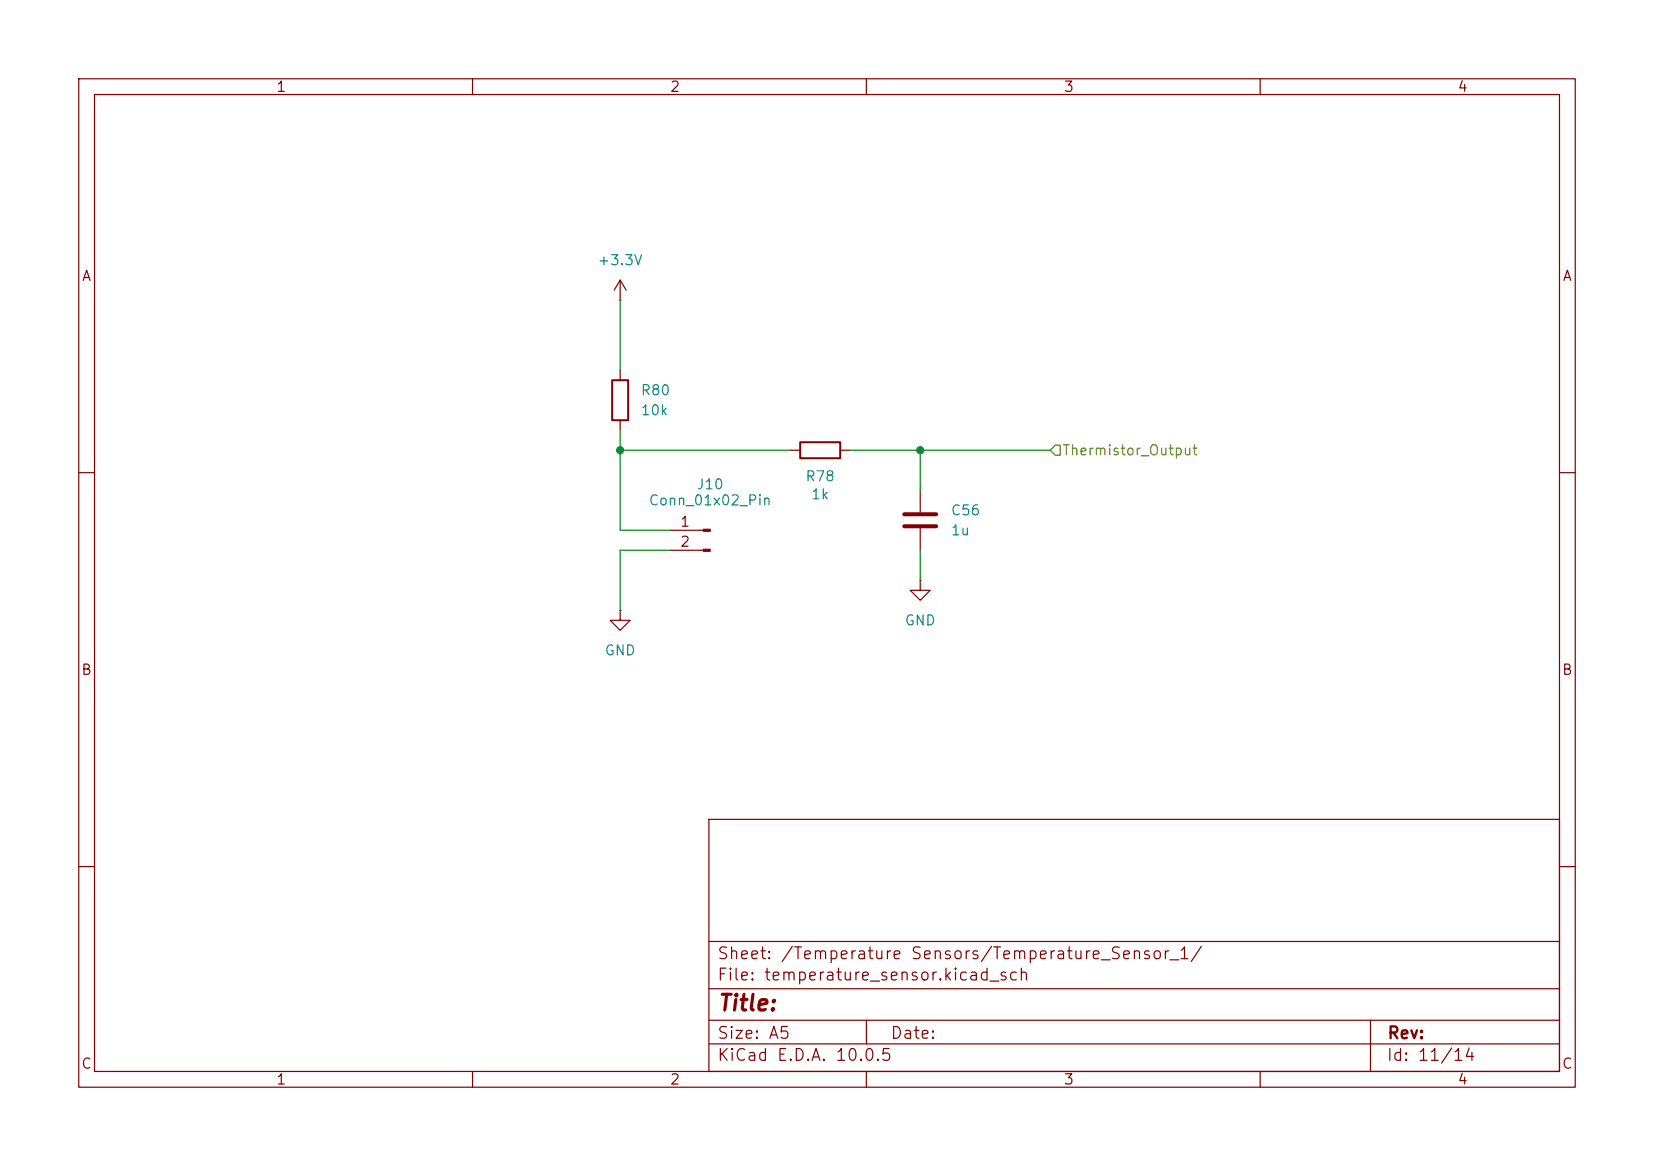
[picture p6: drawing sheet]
<svg xmlns="http://www.w3.org/2000/svg" width="210mm" height="148mm" viewBox="0 0 210 148" stroke-linecap="round" stroke-linejoin="round" font-family="sans-serif">
<g fill="none" stroke="#840000" stroke-width=".15">
<path d="M10 10h190v128h-190zM12 12h186v124h-186zM60 10v2M110 10v2M160 10v2M78.7 38.1h.1M78.7 35.6l-.7 1.2M78.7 35.6l.8 1.2M78.7 35.6v2.5M78.7 47v1.3M78.7 53.3v1.3M100.3 57.2h1.3"/>
<path d="M106.7 57.2h1.2M10 60h2M78.7 77.5v1.2h1.3l-1.3 1.3-1.2-1.3h1.2M78.7 77.5h.1M85.1 67.3h4.2M85.1 69.9h4.2M116.8 73.7v1.2h1.3l-1.3 1.3-1.2-1.3h1.2M116.8 73.7h.1M116.8 62.2v2.8M116.8 67.1v2.8M198 60h2M10 110h2"/>
<path d="M90 104h108v32h-108zM90 119.5h108M198 110h2M60 136v2M90 132.5h108M90 129.5h108M90 125.5h108M110 136v2M110 129.5v3M160 136v2M174 129.5v6.5"/>
</g>
<path d="M77.7 48.3h2.1v5h-2.1zM101.6 56.1h5.1v2.1h-5.1z" fill="none" stroke="#840000" stroke-width=".25"/>
<path d="M114.8 65.3h4.1M114.8 66.8h4.1" fill="none" stroke="#840000" stroke-width=".51"/>
<g fill="#840000" stroke="#840000" stroke-width=".15">
<path d="M89.3 67.2h.9v.2h-.9z"/>
<path d="M89.3 69.7h.9v.3h-.9z"/>
</g>
<path d="M134 56.5h.6v1.3h-.6l-.7-.6z" fill="none" stroke="#848400" stroke-width=".15"/>
<path d="M78.7 38.1v8.9M78.7 57.2h21.6M78.7 54.6v12.7h6.4M107.9 57.2h25.4M116.8 57.2v5M85.1 69.9h-6.4v7.6M116.8 69.9v3.8" fill="none" stroke="#008400" stroke-width=".15"/>
<g fill="#008400" stroke="#008400" stroke-width=".13">
<circle cx="78.7" cy="57.2" r=".46"/>
<circle cx="116.8" cy="57.2" r=".46"/>
</g>
<text font-size="2" fill="#840000" x="91" y="128.8">Title:</text>
<g font-size="1.5" fill="#840000">
<text x="91" y="124.8">File: temperature_sensor.kicad_sch</text>
<text x="91" y="122.1">Sheet: /Temperature Sensors/Temperature_Sensor_1/</text>
<text x="91" y="135">KiCad E.D.A. 10.0.5</text>
<text x="91" y="132.2">Size: A5</text>
<text x="113" y="132.2">Date:</text>
<text x="176" y="135">Id: 11/14</text>
<text x="176.1" y="132.2">Rev:</text>
</g>
<g font-size="1.3" fill="#840000">
<text x="35" y="12">1</text>
<text x="85" y="12">2</text>
<text x="135" y="12">3</text>
<text x="185" y="12">4</text>
<text x="10.3" y="36">A</text>
<text x="198.3" y="36">A</text>
<text x="86.3" y="67.2">1</text>
<text x="86.3" y="69.7">2</text>
<text x="10.2" y="86">B</text>
<text x="198.2" y="86">B</text>
<text x="10.2" y="136">C</text>
<text x="35" y="138">1</text>
<text x="85" y="138">2</text>
<text x="135" y="138">3</text>
<text x="185" y="138">4</text>
<text x="198.2" y="136">C</text>
</g>
<g font-size="1.3" fill="#008484">
<text x="75.8" y="34">+3.3V</text>
<text x="81.3" y="50.5">R80</text>
<text x="81.3" y="53">10k</text>
<text x="82.3" y="64.5">Conn_01x02_Pin</text>
<text x="88.3" y="62.4">J10</text>
<text x="102.2" y="61.4">R78</text>
<text x="102.9" y="63.7">1k</text>
<text x="120.6" y="65.7">C56</text>
<text x="120.6" y="68.3">1u</text>
<text x="76.7" y="83.5">GND</text>
<text x="114.8" y="79.7">GND</text>
</g>
<text font-size="1.3" fill="#848400" x="134.8" y="58.1">Thermistor_Output</text>
</svg>
